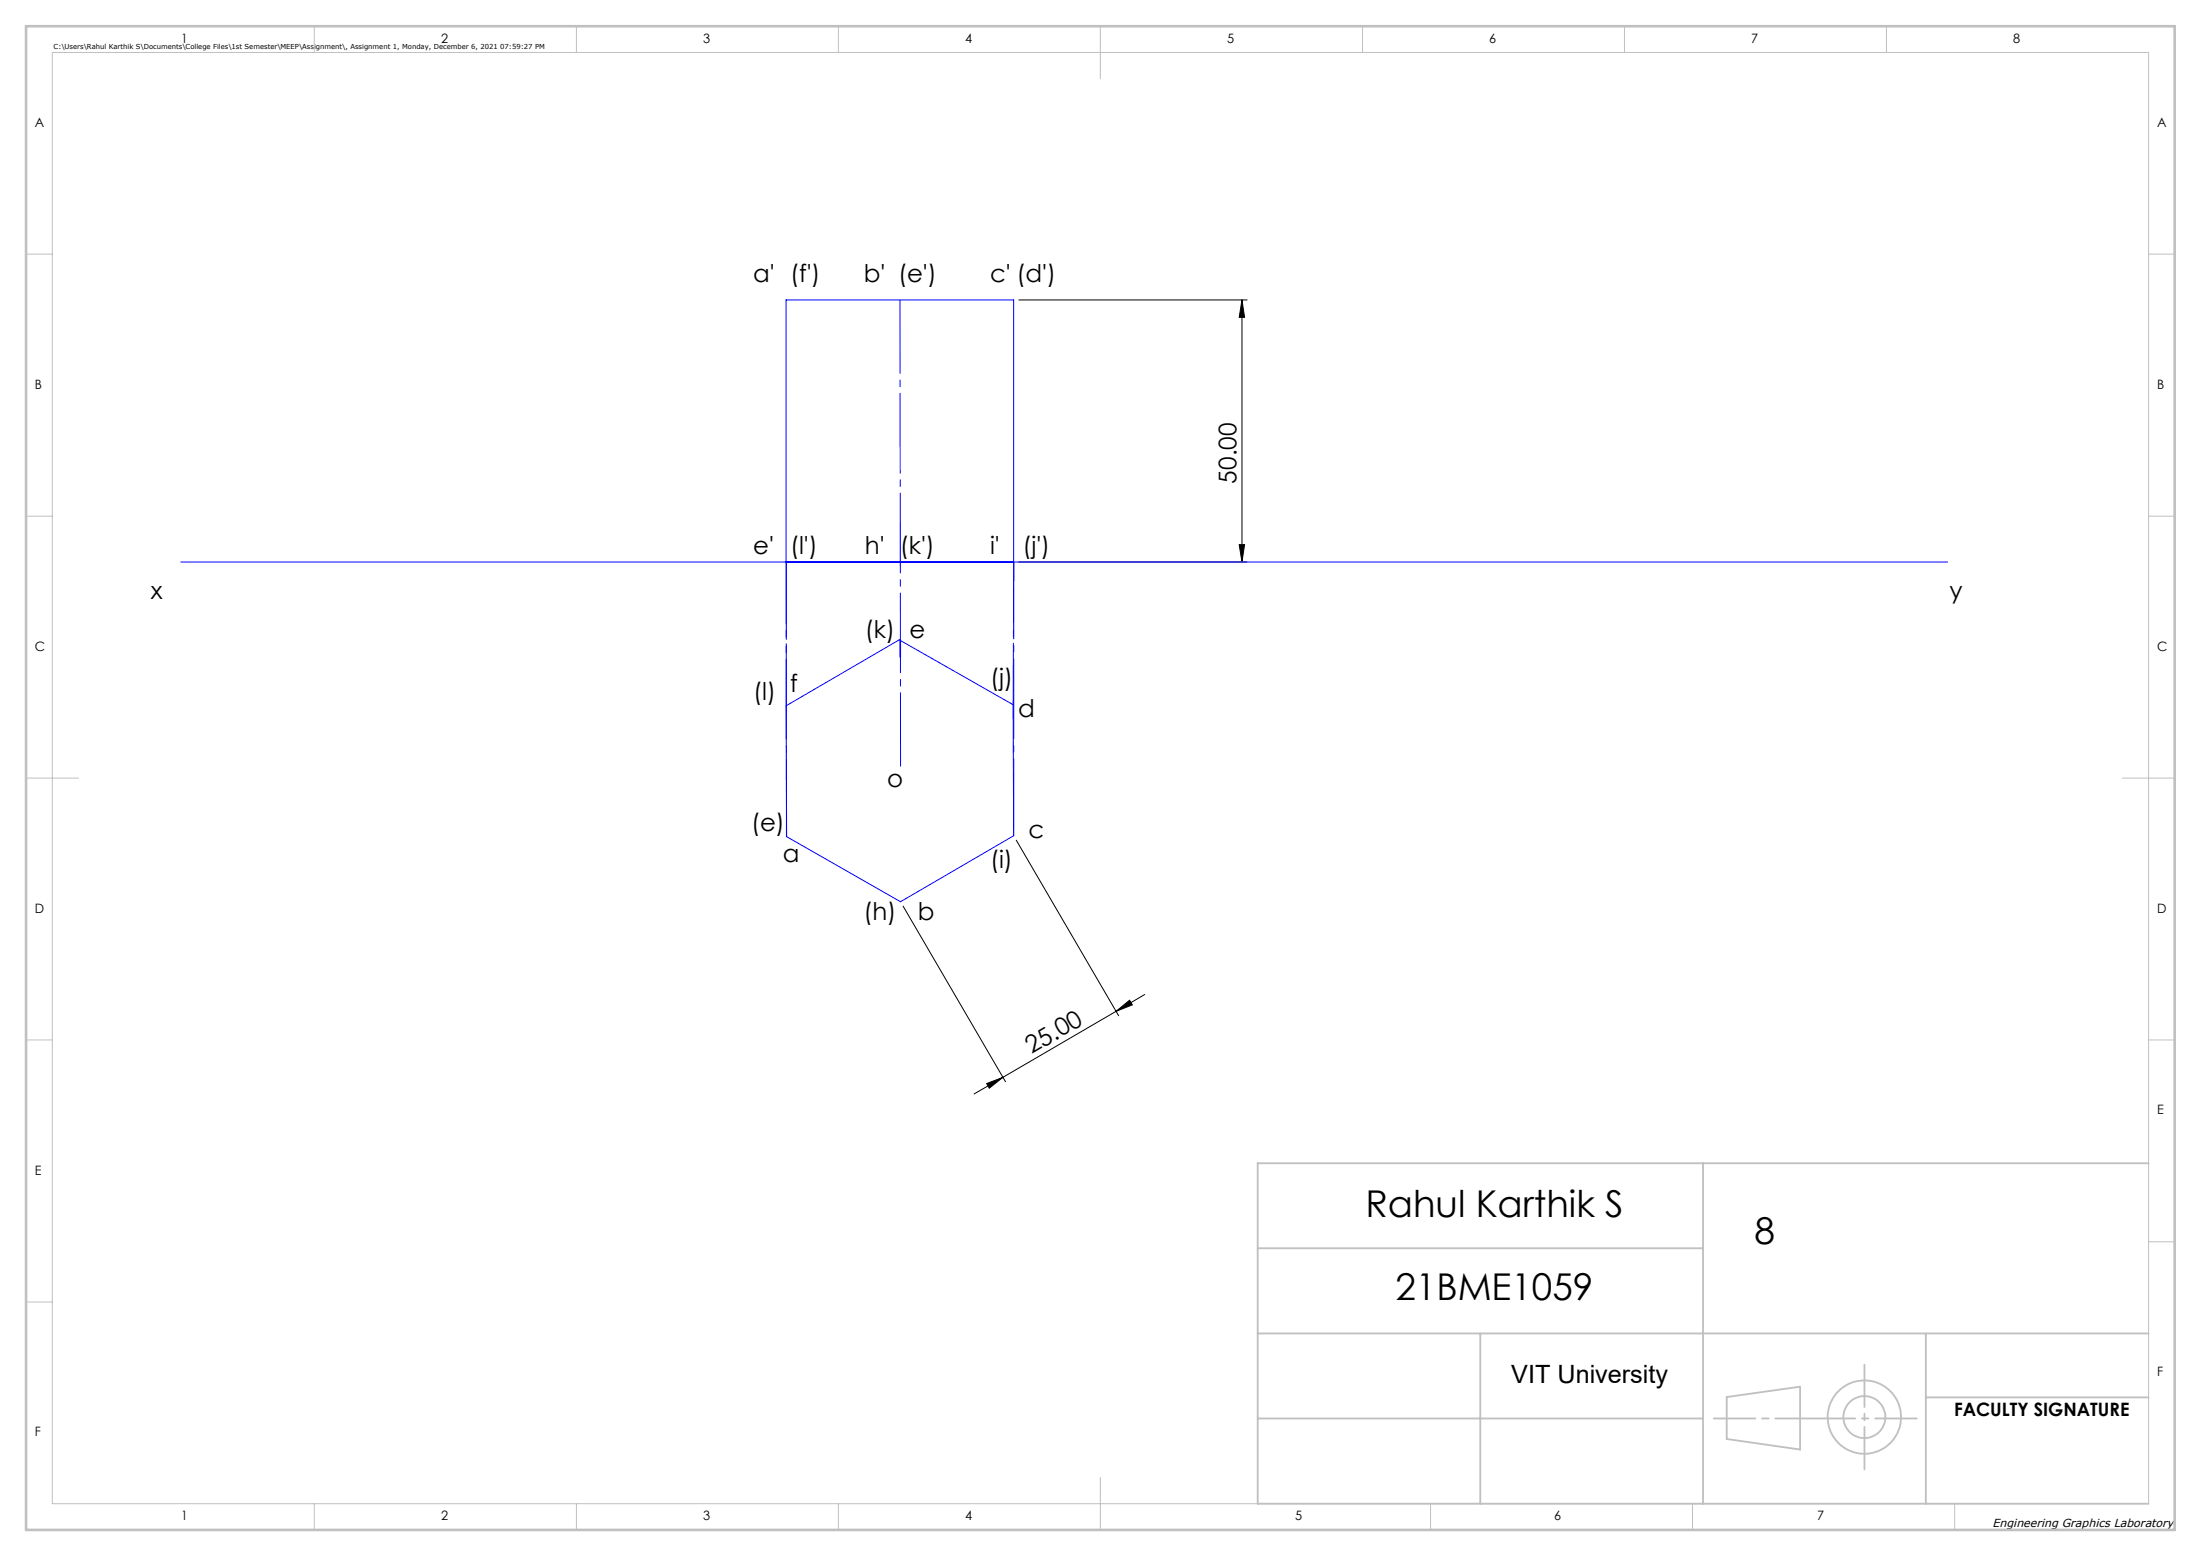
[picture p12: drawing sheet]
<svg xmlns="http://www.w3.org/2000/svg" width="420mm" height="297mm" viewBox="0 0 420 297" stroke-linecap="round" stroke-linejoin="round" font-family="sans-serif">
<path d="M194.4 57.3h43.6M237 57.3v50M237 57.3l.5 3.3h-1zM194.4 107.3h43.6M236.5 104h1l-.5 3.3zM172.3 173l19.6 33.5M193.9 160.4l19.6 33.5M213 193l2.5-2.1 .6 .9zM218.4 189.8l-27 15.8M188.3 206.8l3.1-1.2-2.6 2.1zM191.4 205.6l-5.5 3.2" fill="none" stroke="#000" stroke-width=".19"/>
<g fill="none" stroke="#c0c0c0" stroke-width=".35">
<path d="M240 238.3h85M325 222v65M410 222h-170v65h170M240 254.5h170M282.5 254.5v32.5M367.5 254.5v32.5M240 270.8h85M329.5 266.7l14-2v12l-14-2zM367.5 266.7h42.5"/>
<circle cx="355.8" cy="270.5" r="7"/>
<circle cx="355.8" cy="270.5" r="4"/>
</g>
<path d="M171.8 125.4h-.1" fill="none" stroke="#00f" stroke-width=".19" stroke-dasharray="15.2 1.3 1.3 1.3" stroke-linecap="butt"/>
<g fill="none" stroke="#c0c0c0" stroke-width=".19">
<path d="M10 10h400v277h-400zM60 5v5M110 5v5M160 5v5M210 5v10M260 5v5M310 5v5M360 5v5M5 48.5h5M410 48.5h5M5 98.5h5M410 98.5h5"/>
<path d="M5 148.5h10M405 148.5h10M5 198.5h5M410 198.5h5M410 237h5M5 248.5h5M60 287v5M110 287v5M160 287v5M210 282v10M273 287v5M323 287v5"/>
<path d="M373 287v5"/>
</g>
<path d="M327 270.8h38.8" fill="none" stroke="#c0c0c0" stroke-width=".35" stroke-dasharray="15.2 1.3 1.3 1.3" stroke-dashoffset="7.3"/>
<path d="M355.8 260.5v20" fill="none" stroke="#c0c0c0" stroke-width=".35" stroke-dasharray="15.2 1.3 1.3 1.3" stroke-dashoffset="7.1"/>
<path d="M5 5h410v287h-410z" fill="none" stroke="#c0c0c0" stroke-width=".5"/>
<path d="M150 134.7v-27.5" fill="none" stroke="#00f" stroke-width=".19" stroke-dasharray="15.2 1.3 1.3 1.3" stroke-dashoffset="3.4"/>
<path d="M193.4 159.5v-52.3" fill="none" stroke="#00f" stroke-width=".19" stroke-dasharray="15.2 1.3 1.3 1.3" stroke-dashoffset=".5"/>
<path d="M193.3 134.5l.1-27.3" fill="none" stroke="#00f" stroke-width=".19" stroke-dasharray="15.2 1.3 1.3 1.3" stroke-dashoffset="3.5"/>
<path d="M150.1 159.7l-.1-52.5" fill="none" stroke="#00f" stroke-width=".19" stroke-dasharray="15.2 1.3 1.3 1.3" stroke-dashoffset=".4"/>
<path d="M171.7 125.4v-3.2M171.8 125.4v-3.2" fill="none" stroke="#00f" stroke-width=".19" stroke-dasharray="15.2 1.3 1.3 1.3"/>
<path d="M171.8 146.3l-.1-89.1" fill="none" stroke="#00f" stroke-width=".19" stroke-dasharray="15.2 1.3 1.3 1.3" stroke-dashoffset="1.2"/>
<path d="M34.5 107.3h337.2M150 107.3v-50h43.4v50M150 134.7l21.6-12.6 21.7 12.4 .1 25-21.6 12.6-21.7-12.4zM150.1 159.7h.1" fill="none" stroke="#00f" stroke-width=".19"/>
<g fill="#000">
<path d="M237 57.3l.5 3.3h-1zM236.5 104h1l-.5 3.3z"/>
<path d="M188.3 206.8l3.1-1.2-2.6 2.1zM213 193l2.5-2.1 .6 .9z"/>
</g>
<g font-size="7.1">
<text x="260.5" y="232.2">Rahul Karthik S</text>
<text x="334.8" y="237.5">8</text>
<text x="266.3" y="248.2">21BME1059</text>
</g>
<text font-size="4.8" x="288.4" y="264">VIT University</text>
<g font-size="4.7">
<text x="143.7" y="53.8">a' (f')</text>
<text x="164.9" y="53.8">b' (e')</text>
<text x="188.9" y="53.8">c' (d')</text>
<text x="236" y="92.3" transform="rotate(-90 236 92.3)">50.00</text>
<text x="143.7" y="105.7">e'</text>
<text x="150.8" y="105.7">(l')</text>
<text x="165" y="105.7">h' (k')</text>
<text x="188.9" y="105.7">i'</text>
<text x="195.1" y="105.7">(j')</text>
<text x="28.8" y="114.3">x</text>
<text x="372" y="114.3">y</text>
<text x="165" y="121.7">(k) e</text>
<text x="188.9" y="130.9">(j)</text>
<text x="143.7" y="133.7">(l)</text>
<text x="150.8" y="132.1">f</text>
<text x="194.3" y="136.8">d</text>
<text x="169.3" y="150.3">o</text>
<text x="143.3" y="158.6">(e)</text>
<text x="196.2" y="159.9">c</text>
<text x="149.4" y="164.5">a</text>
<text x="188.9" y="165.6">(i)</text>
<text x="164.8" y="175.7">(h)</text>
<text x="175.1" y="175.7">b</text>
<text x="196.8" y="201.3" transform="rotate(-30 196.8 201.3)">25.00</text>
</g>
<text font-size="3.5" x="372.9" y="270.3">FACULTY SIGNATURE</text>
<g font-size="2.5">
<text x="34.6" y="8.2">1</text>
<text x="84.2" y="8.2">2</text>
<text x="134.2" y="8.2">3</text>
<text x="184.2" y="8.2">4</text>
<text x="234.2" y="8.2">5</text>
<text x="284.2" y="8.2">6</text>
<text x="334.2" y="8.2">7</text>
<text x="384.2" y="8.2">8</text>
<text x="6.7" y="24.2">A</text>
<text x="411.7" y="24.2">A</text>
<text x="6.7" y="74.2">B</text>
<text x="411.7" y="74.2">B</text>
<text x="6.7" y="124.2">C</text>
<text x="411.7" y="124.2">C</text>
<text x="6.7" y="174.2">D</text>
<text x="411.7" y="174.2">D</text>
<text x="411.7" y="212.7">E</text>
<text x="6.7" y="224.2">E</text>
<text x="411.7" y="262.7">F</text>
<text x="6.7" y="274.2">F</text>
<text x="34.6" y="290.2">1</text>
<text x="84.2" y="290.2">2</text>
<text x="134.2" y="290.2">3</text>
<text x="184.2" y="290.2">4</text>
<text x="247.2" y="290.2">5</text>
<text x="296.5" y="290.2">6</text>
<text x="346.8" y="290.2">7</text>
</g>
<text font-size="2.2" x="380.2" y="291.4">Engineering Graphics Laboratory</text>
<text font-size="1.3" x="10.2" y="9.3">C:\Users\Rahul Karthik S\Documents\College Files\1st Semester\MEEP\Assignment\, Assignment 1, Monday, December 6, 2021 07:59:27 PM</text>
</svg>
